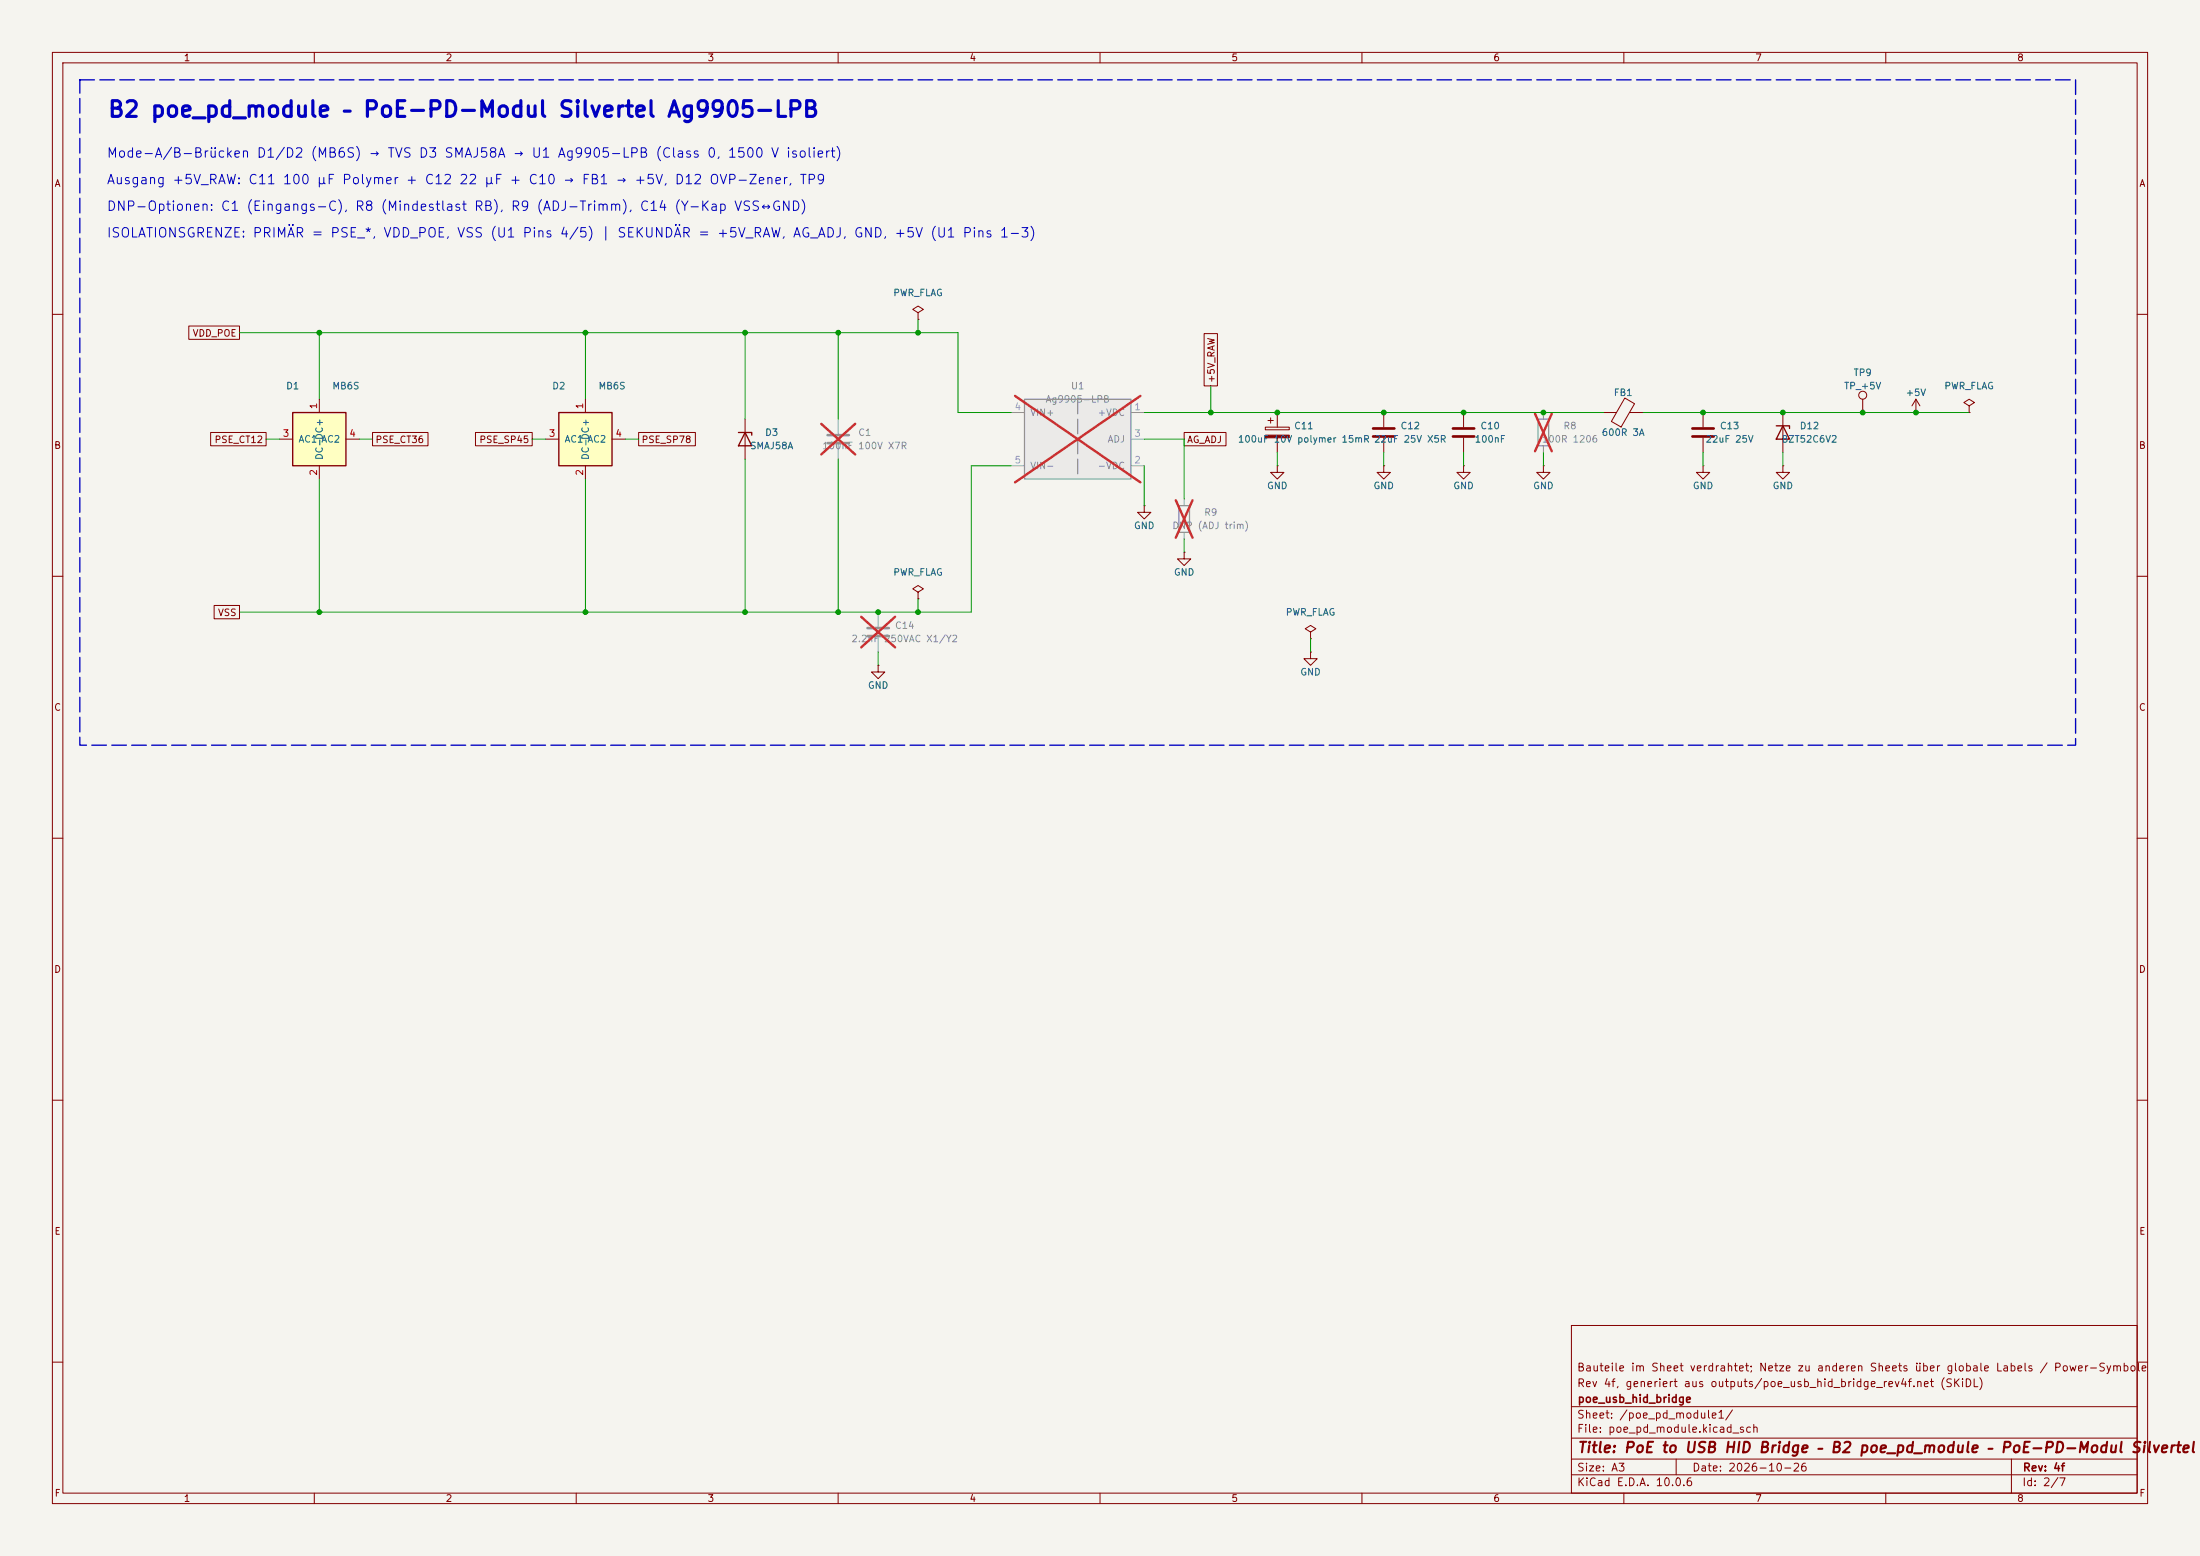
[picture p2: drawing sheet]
<svg xmlns="http://www.w3.org/2000/svg" width="420mm" height="297mm" viewBox="0 0 420 297" stroke-linecap="round" stroke-linejoin="round" font-family="sans-serif">
<path d="M0 0h420v297h-420z" fill="#f5f4ef" stroke="#f5f4ef" stroke-width=".19"/>
<g fill="none" stroke="#840000" stroke-width=".19">
<path d="M10 10h400v277h-400zM12 12h396v273h-396zM60 10v2M110 10v2M160 10v2M210 10v2M260 10v2M310 10v2M360 10v2M175.3 59.7l1-.6-1-.7-1.1 .7 1.1 .6v1.3M10 60h2M175.3 61h.1"/>
<path d="M264.2 78.7v2.8M306.1 78.7h2.5M310.2 76l1.8 1.1-2.5 4.4-1.9-1.1zM311.1 78.7h2.6M325.1 78.7v2.8M408 60h2M264.2 88.9v1.3h1.2l-1.2 1.2-1.3-1.2h1.3M264.2 88.9h.1M264.2 83.6v2.8M279.4 88.9v1.3h1.3l-1.3 1.2-1.3-1.2h1.3M279.4 88.9h.1M294.6 88.9v1.3h1.3l-1.3 1.2-1.2-1.2h1.2"/>
<path d="M294.6 88.9h.1M325.1 83.6v2.8M10 110h2M408 110h2M250.2 124.5v1.2h1.3l-1.3 1.3-1.3-1.3h1.3M250.2 124.5h.1M10 160h2M408 160h2M10 210h2M408 210h2M300 253h108v32h-108zM10 260h2"/>
<path d="M300 278.5h108M300 274.5h108M300 268.5h108M320 278.5v3M384 278.5v6.5M408 260h2M60 285v2M110 285v2M160 285v2M210 285v2M260 285v2M300 281.5h108"/>
<path d="M310 285v2M360 285v2"/>
</g>
<path d="M262.1 81.8h4.1M262.1 83.3h4.1M323.1 81.8h4.1M323.1 83.3h4.1" fill="none" stroke="#840000" stroke-width=".51"/>
<path d="M195.6 76.2h20.3v15.2h-20.3z" fill="#ebeae8"/>
<path d="M195.6 76.2h20.3v15.2h-20.3zM225 96.5h2.1v5.1h-2.1zM293.6 80h2.1v5.1h-2.1z" fill="none" stroke="#9c9b98" stroke-width=".25"/>
<path d="M205.7 76.2v15.2" fill="none" stroke="#9c9b98" stroke-width=".25" stroke-dasharray="2.8 1"/>
<path d="M193 78.7h2.6M215.9 78.7h2.5M294.6 78.7v1.3M160 80v2.8M160 84.8v2.8M193 88.9h2.6M215.9 88.9h2.5M215.9 83.8h2.5M226.1 95.3v1.2M294.6 85.1v1.3M226.1 101.6v1.3" fill="none" stroke="#9c9b98" stroke-width=".19"/>
<path d="M193.8 75.6l23.9 16.5M217.7 75.6l-23.9 16.5M293 79l3.2 7.1M296.2 79l-3.2 7.1M156.8 80.9l6.5 5.8M163.3 80.9l-6.5 5.8M224.5 95.5l3.2 7.1M227.7 95.5l-3.2 7.1" fill="none" stroke="#e12e31" stroke-width=".46"/>
<path d="M279.4 78.7v2.8M340.4 78.7v7.7M142.2 80v7.6M243.8 88.9v1.3h1.3l-1.3 1.2-1.2-1.2h1.2M243.8 88.9h.1M279.4 83.6v2.8M175.3 113l1-.6-1-.6-1.1 .6 1.1 .6v1.3M175.3 114.3h.1M226.1 105.4v1.3h1.2l-1.2 1.3-1.3-1.3h1.3M226.1 105.4h.1" fill="none" stroke="#840000" stroke-width=".19"/>
<path d="M158 83.1h4.1M158 84.6h4.1" fill="none" stroke="#9c9b98" stroke-width=".51"/>
<path d="M141 82.6h2.5v.5M142.2 82.6l1.3 2.5h-2.5zM339.1 81.3h2.5v.5M340.4 81.3l1.2 2.5h-2.5z" fill="none" stroke="#840000" stroke-width=".25"/>
<path d="M277.4 81.8h4M277.4 83.3h4" fill="none" stroke="#840000" stroke-width=".51"/>
<path d="M106.7 78.7h10.1v10.2h-10.1z" fill="#ffffc2"/>
<path d="M106.7 78.7h10.1v10.2h-10.1z" fill="none" stroke="#840000" stroke-width=".25"/>
<g fill="none" stroke="#840000" stroke-width=".19">
<path d="M111.8 76.2v2.5M242.6 79.8v1M243.8 78.7v2.8M365.8 78.7h.1M365.8 76.2l-.8 1.3M365.8 76.2l.7 1.3M365.8 76.2v2.5M375.9 77.5l1-.7-1-.6-1 .6 1 .7v1.2M375.9 78.7h.1M104.1 83.8h2.6M111.8 88.9v2.5M116.8 83.8h2.6"/>
<path d="M241.6 81.5h4.5v.5h-4.5zM242.1 80.3h1M243.8 83.6v2.8M325.1 88.9v1.3h1.3l-1.3 1.2-1.3-1.2h1.3M325.1 88.9h.1M340.4 88.9v1.3h1.2l-1.2 1.2-1.3-1.2h1.3M340.4 88.9h.1M250.2 120.7l1-.7-1-.6-1 .6 1 .7v1.2M250.2 121.9h.1"/>
</g>
<path d="M241.6 83.1h4.5v.5h-4.5z" fill="#840000" stroke="#840000" stroke-width=".19"/>
<path d="M165.6 119.9h4.1M165.6 121.4h4.1" fill="none" stroke="#9c9b98" stroke-width=".51"/>
<path d="M167.6 116.8v2.8M167.6 121.7v2.8" fill="none" stroke="#9c9b98" stroke-width=".19"/>
<path d="M164.4 117.7l6.5 5.9M170.9 117.7l-6.5 5.9" fill="none" stroke="#e12e31" stroke-width=".46"/>
<path d="M55.9 78.7h10.1v10.2h-10.1z" fill="#ffffc2"/>
<path d="M55.9 78.7h10.1v10.2h-10.1z" fill="none" stroke="#840000" stroke-width=".25"/>
<g fill="none" stroke="#840000" stroke-width=".19">
<path d="M36 62.2h9.7v2.6h-9.7zM61 76.2v2.5M229.9 63.7h2.5v10h-2.5zM355.6 76.2v2.5M40.2 82.5h10.6v2.6h-10.6zM53.3 83.8h2.6M61 88.9v2.5M66 83.8h2.6M71.1 82.5h10.6v2.6h-10.6zM90.8 82.5h10.8v2.6h-10.8zM121.9 82.5h10.8v2.6h-10.8zM218.4 96.5v1.3h1.3l-1.3 1.3-1.2-1.3h1.2"/>
<path d="M218.4 96.5h.1M226.1 82.5h7.9v2.6h-7.9zM40.9 115.6h4.8v2.5h-4.8zM167.6 127v1.3h1.3l-1.3 1.2-1.2-1.2h1.2M167.6 127h.1"/>
<circle cx="355.6" cy="75.4" r=".76"/>
</g>
<g fill="none" stroke="#009600" stroke-width=".19">
<path d="M45.7 63.5h137.2v15.2h10.1M61 63.5v12.7M111.8 63.5v12.7M142.2 63.5v16.5M160 63.5v16.5M175.3 61v2.5M218.4 78.7h87.7M231.1 73.7v5M313.7 78.7h62.2M50.8 83.8h2.5M61 91.4v25.4M68.6 83.8h2.5"/>
<path d="M101.6 83.8h2.5M111.8 91.4v25.4M119.4 83.8h2.5M142.2 87.6v29.2M160 87.6v29.2M193 88.9h-7.6v27.9h-139.7M218.4 83.8h7.7v11.5M218.4 88.9v7.6M243.8 86.4v2.5M264.2 86.4v2.5M279.4 86.4v2.5M294.6 86.4v2.5"/>
<path d="M325.1 86.4v2.5M340.4 86.4v2.5M175.3 114.3v2.5M226.1 102.9v2.5M167.6 124.5v2.5M250.2 121.9v2.6"/>
</g>
<path d="M15.2 15.2h381v127h-381z" fill="none" stroke="#0000c2" stroke-width=".25" stroke-dasharray="2.8 1"/>
<g fill="#009600" stroke="#009600" stroke-width=".19">
<circle cx="61" cy="63.5" r=".46"/>
<circle cx="61" cy="116.8" r=".46"/>
<circle cx="111.8" cy="63.5" r=".46"/>
<circle cx="175.3" cy="63.5" r=".46"/>
<circle cx="175.3" cy="116.8" r=".46"/>
<circle cx="160" cy="116.8" r=".46"/>
<circle cx="167.6" cy="116.8" r=".46"/>
<circle cx="243.8" cy="78.7" r=".46"/>
<circle cx="231.1" cy="78.7" r=".46"/>
<circle cx="264.2" cy="78.7" r=".46"/>
<circle cx="279.4" cy="78.7" r=".46"/>
<circle cx="325.1" cy="78.7" r=".46"/>
<circle cx="340.4" cy="78.7" r=".46"/>
<circle cx="355.6" cy="78.7" r=".46"/>
<circle cx="365.8" cy="78.7" r=".46"/>
<circle cx="294.6" cy="78.7" r=".46"/>
<circle cx="142.2" cy="63.5" r=".46"/>
<circle cx="111.8" cy="116.8" r=".46"/>
<circle cx="142.2" cy="116.8" r=".46"/>
<circle cx="160" cy="63.5" r=".46"/>
</g>
<text font-size="3" fill="#0000c2" x="20.4" y="23.1">B2 poe_pd_module – PoE-PD-Modul Silvertel Ag9905-LPB</text>
<text font-size="2" fill="#840000" x="301" y="277.8">Title: PoE to USB HID Bridge – B2 poe_pd_module – PoE-PD-Modul Silvertel</text>
<g font-size="1.8" fill="#0000c2">
<text x="20.2" y="35.6">Ausgang +5V_RAW: C11 100 µF Polymer + C12 22 µF + C10 → FB1 → +5V, D12 OVP-Zener, TP9</text>
<text x="20.2" y="30.5">Mode-A/B-Brücken D1/D2 (MB6S) → TVS D3 SMAJ58A → U1 Ag9905-LPB (Class 0, 1500 V isoliert)</text>
<text x="20.2" y="40.7">DNP-Optionen: C1 (Eingangs-C), R8 (Mindestlast RB), R9 (ADJ-Trimm), C14 (Y-Kap VSS↔GND)</text>
<text x="20.2" y="45.8">ISOLATIONSGRENZE: PRIMÄR = PSE_*, VDD_POE, VSS (U1 Pins 4/5) | SEKUNDÄR = +5V_RAW, AG_ADJ, GND, +5V (U1 Pins 1-3)</text>
</g>
<g font-size="1.5" fill="#840000">
<text x="300.9" y="262.1">Bauteile im Sheet verdrahtet; Netze zu anderen Sheets über globale Labels / Power-Symbole</text>
<text x="300.9" y="265.1">Rev 4f, generiert aus outputs/poe_usb_hid_bridge_rev4f.net (SKiDL)</text>
<text x="301" y="268.1">poe_usb_hid_bridge</text>
<text x="300.9" y="273.8">File: poe_pd_module.kicad_sch</text>
<text x="300.9" y="271.1">Sheet: /poe_pd_module1/</text>
<text x="300.9" y="281.2">Size: A3</text>
<text x="322.9" y="281.2">Date: 2026-10-26</text>
<text x="386" y="281.2">Rev: 4f</text>
<text x="300.9" y="284">KiCad E.D.A. 10.0.6</text>
<text x="385.9" y="284">Id: 2/7</text>
</g>
<g font-size="1.3" fill="#840000">
<text x="35" y="12">1</text>
<text x="85" y="12">2</text>
<text x="135" y="12">3</text>
<text x="185" y="12">4</text>
<text x="235" y="12">5</text>
<text x="285" y="12">6</text>
<text x="335" y="12">7</text>
<text x="385" y="12">8</text>
<text x="10.3" y="36">A</text>
<text x="408.3" y="36">A</text>
<text x="36.7" y="64.6">VDD_POE</text>
<text x="232.2" y="73.2" transform="rotate(-90 232.2 73.2)">+5V_RAW</text>
<text x="10.2" y="86">B</text>
<text x="40.8" y="84.9">PSE_CT12</text>
<text x="71.6" y="84.9">PSE_CT36</text>
<text x="91.4" y="84.9">PSE_SP45</text>
<text x="122.4" y="84.9">PSE_SP78</text>
<text x="226.5" y="84.9">AG_ADJ</text>
<text x="408.2" y="86">B</text>
<text x="41.5" y="117.9">VSS</text>
<text x="10.2" y="136">C</text>
<text x="408.2" y="136">C</text>
<text x="10.2" y="186">D</text>
<text x="408.2" y="186">D</text>
<text x="10.3" y="236">E</text>
<text x="408.3" y="236">E</text>
<text x="10.3" y="286">F</text>
<text x="35" y="287">1</text>
<text x="85" y="287">2</text>
<text x="135" y="287">3</text>
<text x="185" y="287">4</text>
<text x="235" y="287">5</text>
<text x="285" y="287">6</text>
<text x="335" y="287">7</text>
<text x="385" y="287">8</text>
<text x="408.3" y="286">F</text>
</g>
<g font-size="1.3" fill="#006464">
<text x="170.4" y="56.8">PWR_FLAG</text>
<text x="54.5" y="74.6">D1</text>
<text x="63.3" y="74.6">MB6S</text>
<text x="105.3" y="74.6">D2</text>
<text x="114.1" y="74.6">MB6S</text>
<text x="308" y="75.9">FB1</text>
<text x="351.9" y="74.6">TP_+5V</text>
<text x="353.7" y="72.1">TP9</text>
<text x="363.7" y="75.9">+5V</text>
<text x="371.1" y="74.6">PWR_FLAG</text>
<text x="146" y="83.5">D3</text>
<text x="246.9" y="82.2">C11</text>
<text x="267.3" y="82.2">C12</text>
<text x="282.5" y="82.2">C10</text>
<text x="305.7" y="83.5">600R 3A</text>
<text x="328.2" y="82.2">C13</text>
<text x="343.5" y="82.2">D12</text>
<text x="56.9" y="84.8">AC1 AC2</text>
<text x="61.9" y="87.9" transform="rotate(-90 61.9 87.9)">DC-DC+</text>
<text x="107.7" y="84.8">AC1 AC2</text>
<text x="112.7" y="87.9" transform="rotate(-90 112.7 87.9)">DC-DC+</text>
<text x="143.1" y="86.1">SMAJ58A</text>
<text x="236.2" y="84.8">100uF 10V polymer 15mR 22uF 25V X5R</text>
<text x="281.4" y="84.8">100nF</text>
<text x="325.5" y="84.8">22uF 25V</text>
<text x="340" y="84.8">BZT52C6V2</text>
<text x="241.8" y="93.7">GND</text>
<text x="262.1" y="93.7">GND</text>
<text x="277.3" y="93.7">GND</text>
<text x="292.6" y="93.7">GND</text>
<text x="323.1" y="93.7">GND</text>
<text x="338.3" y="93.7">GND</text>
<text x="216.4" y="101.3">GND</text>
<text x="170.4" y="110.2">PWR_FLAG</text>
<text x="224" y="110.2">GND</text>
<text x="245.3" y="117.8">PWR_FLAG</text>
<text x="165.6" y="131.8">GND</text>
<text x="248.1" y="129.2">GND</text>
</g>
<g font-size="1.3" fill="#939391">
<text x="199.5" y="77.2">Ag9905-LPB</text>
<text x="204.3" y="74.6">U1</text>
<text x="163.7" y="83.5">C1</text>
<text x="196.6" y="79.7">VIN+</text>
<text x="209.5" y="79.7">+VDC</text>
<text x="298.4" y="82.2">R8</text>
<text x="156.9" y="86.1">100nF 100V X7R</text>
<text x="196.6" y="89.9">VIN-</text>
<text x="209.5" y="89.9">-VDC</text>
<text x="211.3" y="84.8">ADJ</text>
<text x="294.2" y="84.8">100R 1206</text>
<text x="223.7" y="101.3">DNP (ADJ trim)</text>
<text x="229.8" y="98.8">R9</text>
<text x="162.4" y="122.9">2.2nF</text>
<text x="168.7" y="122.9">250VAC X1/Y2</text>
<text x="170.7" y="120.3">C14</text>
</g>
<g font-size="1.3" fill="#a90000">
<text x="53.9" y="83.7">3</text>
<text x="60.8" y="78.2" transform="rotate(-90 60.8 78.2)">1</text>
<text x="66.6" y="83.7">4</text>
<text x="104.7" y="83.7">3</text>
<text x="111.6" y="78.2" transform="rotate(-90 111.6 78.2)">1</text>
<text x="117.4" y="83.7">4</text>
<text x="60.8" y="90.9" transform="rotate(-90 60.8 90.9)">2</text>
<text x="111.6" y="90.9" transform="rotate(-90 111.6 90.9)">2</text>
</g>
<g font-size="1.3" fill="#a5a4a2">
<text x="193.6" y="78.6">4</text>
<text x="216.4" y="78.6">1</text>
<text x="216.4" y="83.7">3</text>
<text x="193.6" y="88.8">5</text>
<text x="216.4" y="88.8">2</text>
</g>
</svg>
